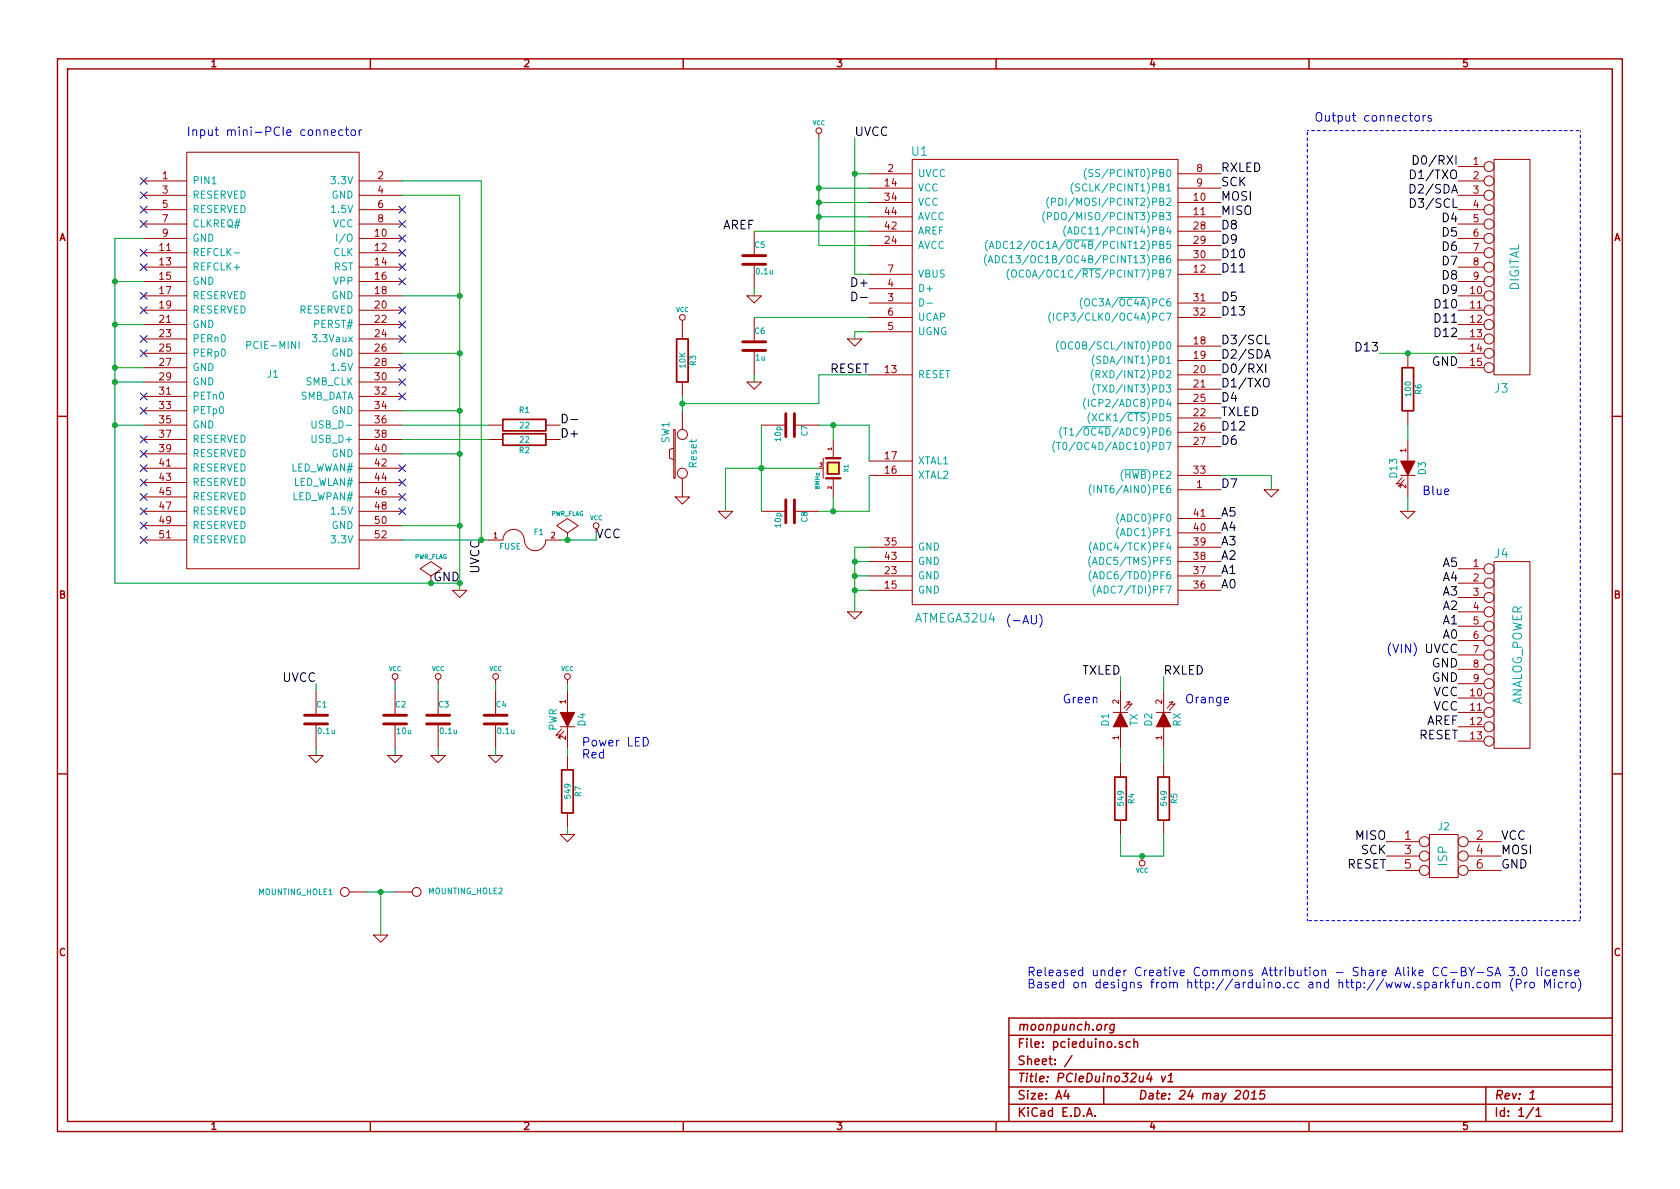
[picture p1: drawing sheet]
EESchema Schematic File Version 2
LIBS:open-project
LIBS:power
LIBS:device
LIBS:transistors
LIBS:conn
LIBS:linear
LIBS:regul
LIBS:74xx
LIBS:cmos4000
LIBS:adc-dac
LIBS:memory
LIBS:xilinx
LIBS:special
LIBS:microcontrollers
LIBS:dsp
LIBS:microchip
LIBS:analog_switches
LIBS:motorola
LIBS:texas
LIBS:intel
LIBS:audio
LIBS:interface
LIBS:digital-audio
LIBS:philips
LIBS:display
LIBS:cypress
LIBS:siliconi
LIBS:opto
LIBS:atmel
LIBS:contrib
LIBS:valves
LIBS:PCIE-MINI
LIBS:seeed_opl
LIBS:pcieduino
LIBS:pcieduino-cache
EELAYER 27 0
EELAYER END
$Descr A4 11693 8268
encoding utf-8
Sheet 1 1
Title "PCIeDuino32u4 v1"
Date "24 may 2015"
Rev "1"
Comp "moonpunch.org"
Comment1 ""
Comment2 ""
Comment3 ""
Comment4 ""
$EndDescr
Text Notes 7150 6800 0    60   ~ 0
Released under Creative Commons Attribution - Share Alike CC-BY-SA 3.0 license\nBased on designs from http://arduino.cc and http://www.sparkfun.com (Pro Micro)
$Comp
L GND #PWR01
U 1 1
P 5950 4250
F 0 "#PWR01" H 5950 4250 30  0001 C CNN
F 1 "GND" H 5950 4180 30  0001 C CNN
F 2 "" H 5950 4250 60  0000 C CNN
F 3 "" H 5950 4250 60  0000 C CNN
	1    5950 4250
	1    0    0    -1  
$EndComp
$Comp
L VCC #PWR02
U 1 1
P 5700 950
F 0 "#PWR02" H 5700 1050 30  0001 C CNN
F 1 "VCC" H 5700 1050 30  0000 C CNN
F 2 "" H 5700 950 60  0000 C CNN
F 3 "" H 5700 950 60  0000 C CNN
	1    5700 950 
	1    0    0    -1  
$EndComp
$Comp
L C C8
U 1 1
P 5500 3550
F 0 "C8" H 5500 3650 40  0000 L CNN
F 1 "10p" H 5506 3465 40  0000 L CNN
F 2 "SM0603_Capa" H 5538 3400 30  0001 C CNN
F 3 "~" H 5500 3550 60  0000 C CNN
F 4 "581-06035A100J" H 5500 3550 60  0001 C CNN "MouserPN"
	1    5500 3550
	0    1    1    0   
$EndComp
$Comp
L C C7
U 1 1
P 5500 2950
F 0 "C7" H 5500 3050 40  0000 L CNN
F 1 "10p" H 5506 2865 40  0000 L CNN
F 2 "SM0603_Capa" H 5538 2800 30  0001 C CNN
F 3 "~" H 5500 2950 60  0000 C CNN
F 4 "581-06035A100J" H 5500 2950 60  0001 C CNN "MouserPN"
	1    5500 2950
	0    1    1    0   
$EndComp
$Comp
L GND #PWR03
U 1 1
P 5050 3550
F 0 "#PWR03" H 5050 3550 30  0001 C CNN
F 1 "GND" H 5050 3480 30  0001 C CNN
F 2 "" H 5050 3550 60  0000 C CNN
F 3 "" H 5050 3550 60  0000 C CNN
	1    5050 3550
	1    0    0    -1  
$EndComp
Text Label 8500 4100 0    60   ~ 0
A0
Text Label 8500 4000 0    60   ~ 0
A1
Text Label 8500 3900 0    60   ~ 0
A2
Text Label 8500 3800 0    60   ~ 0
A3
Text Label 8500 3700 0    60   ~ 0
A4
Text Label 8500 3600 0    60   ~ 0
A5
Text Label 8500 2600 0    60   ~ 0
D0/RXI
Text Label 8500 2700 0    60   ~ 0
D1/TXO
Text Label 8500 2500 0    60   ~ 0
D2/SDA
Text Label 8500 2400 0    60   ~ 0
D3/SCL
Text Label 8500 2800 0    60   ~ 0
D4
Text Label 8500 2100 0    60   ~ 0
D5
Text Label 8500 3100 0    60   ~ 0
D6
Text Label 8500 3400 0    60   ~ 0
D7
Text Label 5250 1600 2    60   ~ 0
AREF
$Comp
L R R3
U 1 1
P 4750 2500
F 0 "R3" V 4830 2500 40  0000 C CNN
F 1 "10K" V 4757 2501 40  0000 C CNN
F 2 "SM0603_Resistor" V 4680 2500 30  0001 C CNN
F 3 "~" H 4750 2500 30  0000 C CNN
F 4 "71-CRCW0603-10K-E3" V 4750 2500 60  0001 C CNN "MouserPN"
	1    4750 2500
	1    0    0    -1  
$EndComp
$Comp
L SW_PUSH SW1
U 1 1
P 4750 3150
F 0 "SW1" H 4900 3260 50  0000 C CNN
F 1 "Reset" H 4750 3070 50  0000 C CNN
F 2 "~" H 4750 3150 60  0000 C CNN
F 3 "http://www.mouser.com/ds/2/140/TL3313-346065.pdf" H 4750 3150 60  0001 C CNN
F 4 "612-TL3313AF100QG" H 4750 3150 60  0001 C CNN "MouserPN"
	1    4750 3150
	0    -1   -1   0   
$EndComp
$Comp
L VCC #PWR04
U 1 1
P 4750 2250
F 0 "#PWR04" H 4750 2350 30  0001 C CNN
F 1 "VCC" H 4750 2350 30  0000 C CNN
F 2 "" H 4750 2250 60  0000 C CNN
F 3 "" H 4750 2250 60  0000 C CNN
	1    4750 2250
	1    0    0    -1  
$EndComp
$Comp
L GND #PWR05
U 1 1
P 4750 3450
F 0 "#PWR05" H 4750 3450 30  0001 C CNN
F 1 "GND" H 4750 3380 30  0001 C CNN
F 2 "" H 4750 3450 60  0000 C CNN
F 3 "" H 4750 3450 60  0000 C CNN
	1    4750 3450
	1    0    0    -1  
$EndComp
$Comp
L GND #PWR06
U 1 1
P 5250 2050
F 0 "#PWR06" H 5250 2050 30  0001 C CNN
F 1 "GND" H 5250 1980 30  0001 C CNN
F 2 "" H 5250 2050 60  0000 C CNN
F 3 "" H 5250 2050 60  0000 C CNN
	1    5250 2050
	1    0    0    -1  
$EndComp
$Comp
L C C5
U 1 1
P 5250 1800
F 0 "C5" H 5250 1900 40  0000 L CNN
F 1 "0.1u" H 5256 1715 40  0000 L CNN
F 2 "SM0603_Capa" H 5288 1650 30  0001 C CNN
F 3 "~" H 5250 1800 60  0000 C CNN
F 4 "581-060316C104K" H 5250 1800 60  0001 C CNN "MouserPN"
	1    5250 1800
	1    0    0    -1  
$EndComp
NoConn ~ -1100 7900
NoConn ~ 1000 1250
NoConn ~ 1000 1350
NoConn ~ 1000 1450
NoConn ~ 1000 1550
NoConn ~ 1000 1750
NoConn ~ 1000 1850
NoConn ~ 1000 2050
NoConn ~ 1000 2150
NoConn ~ 1000 2350
NoConn ~ 1000 2450
NoConn ~ 1000 2750
NoConn ~ 1000 2850
NoConn ~ 1000 3050
NoConn ~ 1000 3150
NoConn ~ 1000 3250
NoConn ~ 1000 3350
NoConn ~ 1000 3450
NoConn ~ 1000 3550
NoConn ~ 1000 3650
NoConn ~ 1000 3750
$Comp
L VCC #PWR07
U 1 1
P 4150 3700
F 0 "#PWR07" H 4150 3800 30  0001 C CNN
F 1 "VCC" H 4150 3800 30  0000 C CNN
F 2 "" H 4150 3700 60  0000 C CNN
F 3 "" H 4150 3700 60  0000 C CNN
	1    4150 3700
	1    0    0    -1  
$EndComp
NoConn ~ 2800 3550
NoConn ~ 2800 3450
NoConn ~ 2800 3350
NoConn ~ 2800 3250
NoConn ~ 2800 2750
NoConn ~ 2800 2650
NoConn ~ 2800 2550
NoConn ~ 2800 2350
NoConn ~ 2800 2250
NoConn ~ 2800 2150
NoConn ~ 2800 1950
NoConn ~ 2800 1850
NoConn ~ 2800 1750
NoConn ~ 2800 1650
NoConn ~ 2800 1550
NoConn ~ 2800 1450
$Comp
L FUSE F1
U 1 1
P 3650 3750
F 0 "F1" H 3750 3800 40  0000 C CNN
F 1 "FUSE" H 3550 3700 40  0000 C CNN
F 2 "~" H 3650 3750 60  0000 C CNN
F 3 "~" H 3650 3750 60  0000 C CNN
F 4 "576-1206L110THYR" H 3650 3750 60  0001 C CNN "MouserPN"
	1    3650 3750
	1    0    0    -1  
$EndComp
$Comp
L CONN_3X2 J2
U 1 1
P 10050 6000
F 0 "J2" H 10050 6250 50  0000 C CNN
F 1 "ISP" V 10050 6050 60  0000 C CNN
F 2 "~" H 10050 6000 60  0000 C CNN
F 3 "~" H 10050 6000 60  0000 C CNN
	1    10050 6000
	1    0    0    -1  
$EndComp
Text Label 9650 5850 2    60   ~ 0
MISO
Text Label 9650 5950 2    60   ~ 0
SCK
Text Label 10450 5950 0    60   ~ 0
MOSI
Text Label 9650 6050 2    60   ~ 0
RESET
$Comp
L C C3
U 1 1
P 3050 5000
F 0 "C3" H 3050 5100 40  0000 L CNN
F 1 "0.1u" H 3056 4915 40  0000 L CNN
F 2 "SM0603_Capa" H 3088 4850 30  0001 C CNN
F 3 "~" H 3050 5000 60  0000 C CNN
F 4 "581-060316C104K" H 3050 5000 60  0001 C CNN "MouserPN"
	1    3050 5000
	1    0    0    -1  
$EndComp
$Comp
L GND #PWR08
U 1 1
P 2750 5250
F 0 "#PWR08" H 2750 5250 30  0001 C CNN
F 1 "GND" H 2750 5180 30  0001 C CNN
F 2 "" H 2750 5250 60  0000 C CNN
F 3 "" H 2750 5250 60  0000 C CNN
	1    2750 5250
	1    0    0    -1  
$EndComp
$Comp
L GND #PWR09
U 1 1
P 3050 5250
F 0 "#PWR09" H 3050 5250 30  0001 C CNN
F 1 "GND" H 3050 5180 30  0001 C CNN
F 2 "" H 3050 5250 60  0000 C CNN
F 3 "" H 3050 5250 60  0000 C CNN
	1    3050 5250
	1    0    0    -1  
$EndComp
Text Label 10150 4850 2    60   ~ 0
VCC
Text Label 10150 4950 2    60   ~ 0
VCC
Text Label 8500 1600 0    60   ~ 0
D8
Text Label 8500 1700 0    60   ~ 0
D9
Text Label 8500 1800 0    60   ~ 0
D10
Text Label 8500 1900 0    60   ~ 0
D11
Text Label 10150 2350 2    60   ~ 0
D12
Text Label 10150 2550 2    60   ~ 0
GND
$Comp
L R R6
U 1 1
P 9800 2700
F 0 "R6" V 9880 2700 40  0000 C CNN
F 1 "100" V 9807 2701 40  0000 C CNN
F 2 "SM0603_Resistor" V 9730 2700 30  0001 C CNN
F 3 "~" H 9800 2700 30  0000 C CNN
F 4 "71-CRCW0603-100-E3" V 9800 2700 60  0001 C CNN "MouserPN"
	1    9800 2700
	1    0    0    -1  
$EndComp
$Comp
L LED D3
U 1 1
P 9800 3250
F 0 "D3" H 9800 3350 50  0000 C CNN
F 1 "D13" H 9800 3150 50  0000 C CNN
F 2 "LED-0603" H 9800 3250 60  0001 C CNN
F 3 "~" H 9800 3250 60  0000 C CNN
F 4 "LB Q39G-L2N2-35-1" H 9800 3250 60  0001 C CNN "P/N"
	1    9800 3250
	0    1    1    0   
$EndComp
$Comp
L GND #PWR010
U 1 1
P 9800 3550
F 0 "#PWR010" H 9800 3550 30  0001 C CNN
F 1 "GND" H 9800 3480 30  0001 C CNN
F 2 "" H 9800 3550 60  0000 C CNN
F 3 "" H 9800 3550 60  0000 C CNN
	1    9800 3550
	1    0    0    -1  
$EndComp
Text Label 9600 2450 2    60   ~ 0
D13
$Comp
L C C4
U 1 1
P 3450 5000
F 0 "C4" H 3450 5100 40  0000 L CNN
F 1 "0.1u" H 3456 4915 40  0000 L CNN
F 2 "SM0603_Capa" H 3488 4850 30  0001 C CNN
F 3 "~" H 3450 5000 60  0000 C CNN
F 4 "581-060316C104K" H 3450 5000 60  0001 C CNN "MouserPN"
	1    3450 5000
	1    0    0    -1  
$EndComp
$Comp
L GND #PWR011
U 1 1
P 3450 5250
F 0 "#PWR011" H 3450 5250 30  0001 C CNN
F 1 "GND" H 3450 5180 30  0001 C CNN
F 2 "" H 3450 5250 60  0000 C CNN
F 3 "" H 3450 5250 60  0000 C CNN
	1    3450 5250
	1    0    0    -1  
$EndComp
$Comp
L PWR_FLAG #FLG012
U 1 1
P 3950 3750
F 0 "#FLG012" H 3950 3845 30  0001 C CNN
F 1 "PWR_FLAG" H 3950 3930 30  0000 C CNN
F 2 "" H 3950 3750 60  0000 C CNN
F 3 "" H 3950 3750 60  0000 C CNN
	1    3950 3750
	1    0    0    -1  
$EndComp
$Comp
L PCIE-MINI J1
U 1 1
P 1900 2500
F 0 "J1" H 1900 2400 50  0000 C CNN
F 1 "PCIE-MINI" H 1900 2600 50  0000 C CNN
F 2 "MODULE" H 1900 2500 50  0001 C CNN
F 3 "DOCUMENTATION" H 1900 1100 50  0001 C CNN
	1    1900 2500
	1    0    0    -1  
$EndComp
$Comp
L PWR_FLAG #FLG013
U 1 1
P 3000 4050
F 0 "#FLG013" H 3000 4145 30  0001 C CNN
F 1 "PWR_FLAG" H 3000 4230 30  0000 C CNN
F 2 "" H 3000 4050 60  0000 C CNN
F 3 "" H 3000 4050 60  0000 C CNN
	1    3000 4050
	1    0    0    -1  
$EndComp
$Comp
L GND #PWR014
U 1 1
P 3200 4100
F 0 "#PWR014" H 3200 4100 30  0001 C CNN
F 1 "GND" H 3200 4030 30  0001 C CNN
F 2 "" H 3200 4100 60  0000 C CNN
F 3 "" H 3200 4100 60  0000 C CNN
	1    3200 4100
	1    0    0    -1  
$EndComp
Text Label 10150 5050 2    60   ~ 0
AREF
$Comp
L LED D1
U 1 1
P 7800 5000
F 0 "D1" H 7800 5100 50  0000 C CNN
F 1 "TX" H 7800 4900 50  0000 C CNN
F 2 "LED-0603" H 7800 5000 60  0001 C CNN
F 3 "~" H 7800 5000 60  0000 C CNN
F 4 "LS L29K-G1H2-1-Z" H 7800 5000 60  0001 C CNN "P/N"
	1    7800 5000
	0    -1   -1   0   
$EndComp
$Comp
L LED D2
U 1 1
P 8100 5000
F 0 "D2" H 8100 5100 50  0000 C CNN
F 1 "RX" H 8100 4900 50  0000 C CNN
F 2 "LED-0603" H 8100 5000 60  0001 C CNN
F 3 "~" H 8100 5000 60  0000 C CNN
F 4 "720-LOL29KH2L124Z" H 8100 5000 60  0001 C CNN "MouserPN"
	1    8100 5000
	0    -1   -1   0   
$EndComp
$Comp
L R R4
U 1 1
P 7800 5550
F 0 "R4" V 7880 5550 40  0000 C CNN
F 1 "549" V 7807 5551 40  0000 C CNN
F 2 "SM0603_Resistor" V 7730 5550 30  0001 C CNN
F 3 "~" H 7800 5550 30  0000 C CNN
F 4 "71-CRCW0603-549-E3" V 7800 5550 60  0001 C CNN "MouserPN"
	1    7800 5550
	1    0    0    -1  
$EndComp
$Comp
L R R5
U 1 1
P 8100 5550
F 0 "R5" V 8180 5550 40  0000 C CNN
F 1 "549" V 8107 5551 40  0000 C CNN
F 2 "SM0603_Resistor" V 8030 5550 30  0001 C CNN
F 3 "~" H 8100 5550 30  0000 C CNN
F 4 "71-CRCW0603-549-E3" V 8100 5550 60  0001 C CNN "MouserPN"
	1    8100 5550
	1    0    0    -1  
$EndComp
$Comp
L VCC #PWR015
U 1 1
P 7950 5950
F 0 "#PWR015" H 7950 6050 30  0001 C CNN
F 1 "VCC" H 7950 6050 30  0000 C CNN
F 2 "" H 7950 5950 60  0000 C CNN
F 3 "" H 7950 5950 60  0000 C CNN
	1    7950 5950
	-1   0    0    1   
$EndComp
$Comp
L GND #PWR016
U 1 1
P 2650 6500
F 0 "#PWR016" H 2650 6500 30  0001 C CNN
F 1 "GND" H 2650 6430 30  0001 C CNN
F 2 "" H 2650 6500 60  0000 C CNN
F 3 "" H 2650 6500 60  0000 C CNN
	1    2650 6500
	1    0    0    -1  
$EndComp
$Comp
L CONN_1 MOUNTING_HOLE2
U 1 1
P 2900 6200
F 0 "MOUNTING_HOLE2" H 2980 6200 40  0000 L CNN
F 1 "CONN_1" H 2900 6255 30  0001 C CNN
F 2 "~" H 2900 6200 60  0000 C CNN
F 3 "~" H 2900 6200 60  0000 C CNN
	1    2900 6200
	1    0    0    -1  
$EndComp
$Comp
L CONN_1 MOUNTING_HOLE1
U 1 1
P 2400 6200
F 0 "MOUNTING_HOLE1" H 2480 6200 40  0000 L CNN
F 1 "CONN_1" H 2400 6255 30  0001 C CNN
F 2 "~" H 2400 6200 60  0000 C CNN
F 3 "~" H 2400 6200 60  0000 C CNN
	1    2400 6200
	-1   0    0    1   
$EndComp
$Comp
L CONN_15 J3
U 1 1
P 10500 1850
F 0 "J3" H 10450 1000 60  0000 C CNN
F 1 "DIGITAL" V 10550 1850 60  0000 C CNN
F 2 "~" H 10500 1900 60  0000 C CNN
F 3 "~" H 10500 1900 60  0000 C CNN
	1    10500 1850
	1    0    0    -1  
$EndComp
Text Label 10150 4450 2    60   ~ 0
A0
Text Label 10150 4350 2    60   ~ 0
A1
Text Label 10150 4250 2    60   ~ 0
A2
Text Label 10150 4150 2    60   ~ 0
A3
Text Label 10150 4050 2    60   ~ 0
A4
Text Label 10150 3950 2    60   ~ 0
A5
Text Label 10150 4650 2    60   ~ 0
GND
Text Label 10150 4750 2    60   ~ 0
GND
$Comp
L CONN_13 J4
U 1 1
P 10500 4550
F 0 "J4" H 10450 5250 60  0000 C CNN
F 1 "ANALOG_POWER" V 10570 4550 60  0000 C CNN
F 2 "~" H 10500 4550 60  0000 C CNN
F 3 "~" H 10500 4550 60  0000 C CNN
	1    10500 4550
	1    0    0    -1  
$EndComp
$Comp
L CRYSTAL_SMD X1
U 1 1
P 5800 3250
F 0 "X1" H 5800 3340 30  0000 C CNN
F 1 "8MHz" H 5830 3140 30  0000 L CNN
F 2 "SMDXTAL_50x32" H 5800 3250 60  0001 C CNN
F 3 "~" H 5800 3250 60  0000 C CNN
F 4 "815-ABM3B-8.0-10-1UT" H 5800 3250 60  0001 C CNN "MouserPN"
	1    5800 3250
	0    1    1    0   
$EndComp
$Comp
L ATMEGA32U4-AU U1
U 1 1
P 7300 2750
F 0 "U1" H 6400 4450 60  0000 C CNN
F 1 "ATMEGA32U4" H 6650 1200 60  0000 C CNN
F 2 "TQFP44" H 8500 3850 60  0001 C CNN
F 3 "~" H 8500 3850 60  0000 C CNN
F 4 "556-ATMEGA32U4-AU" H 7300 2750 60  0001 C CNN "MouserP#"
	1    7300 2750
	1    0    0    -1  
$EndComp
Text Label 3350 3750 3    60   ~ 0
UVCC
Text Label 5950 950  0    60   ~ 0
UVCC
$Comp
L GND #PWR017
U 1 1
P 2200 5250
F 0 "#PWR017" H 2200 5250 30  0001 C CNN
F 1 "GND" H 2200 5180 30  0001 C CNN
F 2 "" H 2200 5250 60  0000 C CNN
F 3 "" H 2200 5250 60  0000 C CNN
	1    2200 5250
	1    0    0    -1  
$EndComp
Text Label 2200 4750 2    60   ~ 0
UVCC
$Comp
L C C1
U 1 1
P 2200 5000
F 0 "C1" H 2200 5100 40  0000 L CNN
F 1 "0.1u" H 2206 4915 40  0000 L CNN
F 2 "SM0603_Capa" H 2200 4850 30  0001 C CNN
F 3 "~" H 2200 5000 60  0000 C CNN
F 4 "581-060316C104K" H 2200 5000 60  0001 C CNN "MouserPN"
	1    2200 5000
	1    0    0    -1  
$EndComp
Text Label 6050 2000 2    60   ~ 0
D+
Text Label 6050 2100 2    60   ~ 0
D-
$Comp
L GND #PWR018
U 1 1
P 5950 2350
F 0 "#PWR018" H 5950 2350 30  0001 C CNN
F 1 "GND" H 5950 2280 30  0001 C CNN
F 2 "" H 5950 2350 60  0000 C CNN
F 3 "" H 5950 2350 60  0000 C CNN
	1    5950 2350
	1    0    0    -1  
$EndComp
$Comp
L GND #PWR019
U 1 1
P 5250 2650
F 0 "#PWR019" H 5250 2650 30  0001 C CNN
F 1 "GND" H 5250 2580 30  0001 C CNN
F 2 "" H 5250 2650 60  0000 C CNN
F 3 "" H 5250 2650 60  0000 C CNN
	1    5250 2650
	1    0    0    -1  
$EndComp
$Comp
L C C6
U 1 1
P 5250 2400
F 0 "C6" H 5250 2500 40  0000 L CNN
F 1 "1u" H 5256 2315 40  0000 L CNN
F 2 "SM0603_Capa" H 5288 2250 30  0001 C CNN
F 3 "~" H 5250 2400 60  0000 C CNN
F 4 "581-0603YC105KAT2A" H 5250 2400 60  0001 C CNN "MouserPN"
	1    5250 2400
	1    0    0    -1  
$EndComp
Text Label 6050 2600 2    60   ~ 0
RESET
$Comp
L R R2
U 1 1
P 3650 3050
F 0 "R2" V 3730 3050 40  0000 C CNN
F 1 "22" V 3657 3051 40  0000 C CNN
F 2 "SM0603_Resistor" V 3580 3050 30  0001 C CNN
F 3 "~" H 3650 3050 30  0000 C CNN
F 4 "71-CRCW0603-22-E3" V 3650 3050 60  0001 C CNN "MouserPN"
	1    3650 3050
	0    1    1    0   
$EndComp
$Comp
L R R1
U 1 1
P 3650 2950
F 0 "R1" V 3550 2950 40  0000 C CNN
F 1 "22" V 3657 2951 40  0000 C CNN
F 2 "SM0603_Resistor" V 3580 2950 30  0001 C CNN
F 3 "~" H 3650 2950 30  0000 C CNN
F 4 "71-CRCW0603-22-E3" V 3650 2950 60  0001 C CNN "MouserPN"
	1    3650 2950
	0    1    1    0   
$EndComp
Text Label 3900 2950 0    60   ~ 0
D-
Text Label 3900 3050 0    60   ~ 0
D+
Text Label 8500 1500 0    60   ~ 0
MISO
Text Label 8500 1400 0    60   ~ 0
MOSI
Text Label 8500 2200 0    60   ~ 0
D13
Text Label 8500 1200 0    60   ~ 0
RXLED
Text Label 8500 2900 0    60   ~ 0
TXLED
Text Label 8500 1300 0    60   ~ 0
SCK
Text Label 8500 3000 0    60   ~ 0
D12
$Comp
L GND #PWR020
U 1 1
P 8850 3400
F 0 "#PWR020" H 8850 3400 30  0001 C CNN
F 1 "GND" H 8850 3330 30  0001 C CNN
F 2 "" H 8850 3400 60  0000 C CNN
F 3 "" H 8850 3400 60  0000 C CNN
	1    8850 3400
	1    0    0    -1  
$EndComp
Text Label 10150 1150 2    60   ~ 0
D0/RXI
Text Label 10150 1250 2    60   ~ 0
D1/TXO
Text Label 10150 1350 2    60   ~ 0
D2/SDA
Text Label 10150 1450 2    60   ~ 0
D3/SCL
Text Label 10150 1550 2    60   ~ 0
D4
Text Label 10150 1650 2    60   ~ 0
D5
Text Label 10150 1750 2    60   ~ 0
D6
Text Label 10150 1850 2    60   ~ 0
D7
Text Label 10150 1950 2    60   ~ 0
D8
Text Label 10150 2050 2    60   ~ 0
D9
Text Label 10150 2150 2    60   ~ 0
D10
Text Label 10150 2250 2    60   ~ 0
D11
Text Label 4150 3750 0    60   ~ 0
VCC
Text Label 10150 4550 2    60   ~ 0
UVCC
Text Label 10150 5150 2    60   ~ 0
RESET
Text Label 7800 4700 2    60   ~ 0
TXLED
Text Label 8100 4700 0    60   ~ 0
RXLED
Text Notes 9150 850  0    60   ~ 0
Output connectors
Text Notes 1300 950  0    60   ~ 0
Input mini-PCIe connector
$Comp
L LED D4
U 1 1
P 3950 5000
F 0 "D4" H 3950 5100 50  0000 C CNN
F 1 "PWR" H 3950 4900 50  0000 C CNN
F 2 "LED-0603" H 3950 5000 60  0001 C CNN
F 3 "~" H 3950 5000 60  0000 C CNN
F 4 "720-LSL29K-G1H2-1-Z" H 3950 5000 60  0001 C CNN "MouserPN"
	1    3950 5000
	0    1    1    0   
$EndComp
$Comp
L R R7
U 1 1
P 3950 5500
F 0 "R7" V 4030 5500 40  0000 C CNN
F 1 "549" V 3957 5501 40  0000 C CNN
F 2 "SM0603_Resistor" V 3880 5500 30  0001 C CNN
F 3 "~" H 3950 5500 30  0000 C CNN
F 4 "71-CRCW0603-549-E3" V 3950 5500 60  0001 C CNN "MouserPN"
	1    3950 5500
	1    0    0    -1  
$EndComp
$Comp
L GND #PWR021
U 1 1
P 3950 5800
F 0 "#PWR021" H 3950 5800 30  0001 C CNN
F 1 "GND" H 3950 5730 30  0001 C CNN
F 2 "" H 3950 5800 60  0000 C CNN
F 3 "" H 3950 5800 60  0000 C CNN
	1    3950 5800
	1    0    0    -1  
$EndComp
Wire Wire Line
	5050 3250 5050 3550
Wire Wire Line
	6050 3550 6050 3300
Wire Wire Line
	6050 2950 6050 3200
Wire Wire Line
	5700 2950 6050 2950
Wire Wire Line
	6050 2200 5250 2200
Wire Wire Line
	5250 2000 5250 2050
Wire Wire Line
	5250 2600 5250 2650
Wire Wire Line
	5950 2300 5950 2350
Wire Wire Line
	6050 2300 5950 2300
Connection ~ 5950 3900
Wire Wire Line
	6050 3800 5950 3800
Wire Wire Line
	5250 1600 6050 1600
Wire Wire Line
	2200 4800 2200 4750
Wire Wire Line
	2200 5200 2200 5250
Connection ~ 5700 1500
Wire Wire Line
	6050 1500 5700 1500
Connection ~ 5700 1400
Wire Wire Line
	6050 1400 5700 1400
Connection ~ 5700 1300
Wire Wire Line
	6050 1300 5700 1300
Wire Wire Line
	5700 1700 5700 950 
Wire Wire Line
	6050 1700 5700 1700
Connection ~ 5950 1200
Wire Wire Line
	6050 1200 5950 1200
Wire Wire Line
	5950 1900 5950 950 
Wire Wire Line
	6050 1900 5950 1900
Connection ~ 5800 2950
Wire Wire Line
	5800 3050 5800 2950
Connection ~ 5800 3550
Wire Wire Line
	5800 3550 5800 3450
Connection ~ 2650 6200
Wire Wire Line
	2650 6200 2650 6500
Wire Wire Line
	2550 6200 2750 6200
Connection ~ 7950 5950
Wire Wire Line
	8100 5950 8100 5800
Wire Wire Line
	7800 5950 8100 5950
Wire Wire Line
	7800 5800 7800 5950
Wire Wire Line
	8100 5300 8100 5200
Wire Wire Line
	7800 5300 7800 5200
Connection ~ 3000 4050
Connection ~ 3200 4050
Wire Wire Line
	3200 1350 3200 4100
Wire Wire Line
	800  4050 3200 4050
Connection ~ 3200 2850
Wire Wire Line
	2800 2850 3200 2850
Connection ~ 3200 2050
Wire Wire Line
	2800 2050 3200 2050
Connection ~ 3200 2450
Wire Wire Line
	2800 2450 3200 2450
Connection ~ 3200 3150
Wire Wire Line
	2800 3150 3200 3150
Connection ~ 3200 3650
Wire Wire Line
	2800 3650 3200 3650
Wire Wire Line
	2800 1350 3200 1350
Connection ~ 3350 3750
Wire Wire Line
	3350 1250 3350 3750
Wire Wire Line
	2800 1250 3350 1250
Connection ~ 800  2950
Wire Wire Line
	1000 2950 800  2950
Connection ~ 800  2650
Wire Wire Line
	1000 2650 800  2650
Connection ~ 800  2550
Wire Wire Line
	1000 2550 800  2550
Connection ~ 800  2250
Wire Wire Line
	1000 2250 800  2250
Connection ~ 800  1950
Wire Wire Line
	1000 1950 800  1950
Wire Wire Line
	800  1650 800  4050
Wire Wire Line
	1000 1650 800  1650
Connection ~ 3950 3750
Wire Wire Line
	4150 3750 4150 3700
Wire Wire Line
	3450 5200 3450 5250
Connection ~ 9800 2450
Wire Wire Line
	9800 3050 9800 2950
Wire Wire Line
	9800 3550 9800 3450
Wire Wire Line
	3050 5200 3050 5250
Wire Wire Line
	2750 5200 2750 5250
Wire Wire Line
	3900 3750 4150 3750
Wire Wire Line
	2800 3750 3400 3750
Connection ~ 4750 2800
Wire Wire Line
	4750 2750 4750 2850
Connection ~ 5300 3250
Wire Wire Line
	5700 3250 5050 3250
Wire Wire Line
	5300 3550 5300 2950
Wire Wire Line
	6050 3550 5700 3550
Connection ~ 5950 4100
Wire Wire Line
	6050 4100 5950 4100
Connection ~ 5950 4000
Wire Wire Line
	6050 4000 5950 4000
Wire Wire Line
	5950 3800 5950 4250
Wire Wire Line
	6050 3900 5950 3900
Wire Wire Line
	4750 2800 5700 2800
Wire Wire Line
	5700 2800 5700 2600
Wire Wire Line
	5700 2600 6050 2600
Wire Wire Line
	3400 2950 2800 2950
Wire Wire Line
	2800 3050 3400 3050
Wire Wire Line
	8500 3300 8850 3300
Wire Wire Line
	8850 3300 8850 3400
Wire Wire Line
	7800 4800 7800 4700
Wire Wire Line
	8100 4800 8100 4700
Wire Notes Line
	9100 900  11000 900 
Wire Notes Line
	11000 900  11000 6400
Wire Notes Line
	11000 6400 9100 6400
Wire Notes Line
	9100 6400 9100 900 
Wire Wire Line
	3950 5200 3950 5250
Wire Wire Line
	3950 5750 3950 5800
Wire Wire Line
	3950 4800 3950 4750
$Comp
L VCC #PWR022
U 1 1
P 3950 4750
F 0 "#PWR022" H 3950 4850 30  0001 C CNN
F 1 "VCC" H 3950 4850 30  0000 C CNN
F 2 "" H 3950 4750 60  0000 C CNN
F 3 "" H 3950 4750 60  0000 C CNN
	1    3950 4750
	1    0    0    -1  
$EndComp
Wire Wire Line
	3450 4800 3450 4750
$Comp
L VCC #PWR023
U 1 1
P 3450 4750
F 0 "#PWR023" H 3450 4850 30  0001 C CNN
F 1 "VCC" H 3450 4850 30  0000 C CNN
F 2 "" H 3450 4750 60  0000 C CNN
F 3 "" H 3450 4750 60  0000 C CNN
	1    3450 4750
	1    0    0    -1  
$EndComp
Wire Wire Line
	3050 4800 3050 4750
$Comp
L VCC #PWR024
U 1 1
P 3050 4750
F 0 "#PWR024" H 3050 4850 30  0001 C CNN
F 1 "VCC" H 3050 4850 30  0000 C CNN
F 2 "" H 3050 4750 60  0000 C CNN
F 3 "" H 3050 4750 60  0000 C CNN
	1    3050 4750
	1    0    0    -1  
$EndComp
Wire Wire Line
	2750 4800 2750 4750
$Comp
L VCC #PWR025
U 1 1
P 2750 4750
F 0 "#PWR025" H 2750 4850 30  0001 C CNN
F 1 "VCC" H 2750 4850 30  0000 C CNN
F 2 "" H 2750 4750 60  0000 C CNN
F 3 "" H 2750 4750 60  0000 C CNN
	1    2750 4750
	1    0    0    -1  
$EndComp
Text Notes 4050 5200 0    60   ~ 0
Power LED\nRed
Text Label 10450 6050 0    60   ~ 0
GND
Text Label 10450 5850 0    60   ~ 0
VCC
Text Label 3200 4050 2    60   ~ 0
GND
Wire Wire Line
	10150 2450 9600 2450
Text Notes 9650 4550 0    60   ~ 0
(VIN)
Text Notes 7650 4900 2    60   ~ 0
Green
Text Notes 8250 4900 0    60   ~ 0
Orange
Text Notes 9900 3450 0    60   ~ 0
Blue
$Comp
L C C2
U 1 1
P 2750 5000
F 0 "C2" H 2750 5100 40  0000 L CNN
F 1 "10u" H 2756 4915 40  0000 L CNN
F 2 "~" H 2788 4850 30  0000 C CNN
F 3 "~" H 2750 5000 60  0000 C CNN
F 4 "581-0805YD106K" H 2750 5000 60  0001 C CNN "Mouser PN"
	1    2750 5000
	1    0    0    -1  
$EndComp
Text Notes 7000 4350 0    60   ~ 0
(-AU)
$EndSCHEMATC
